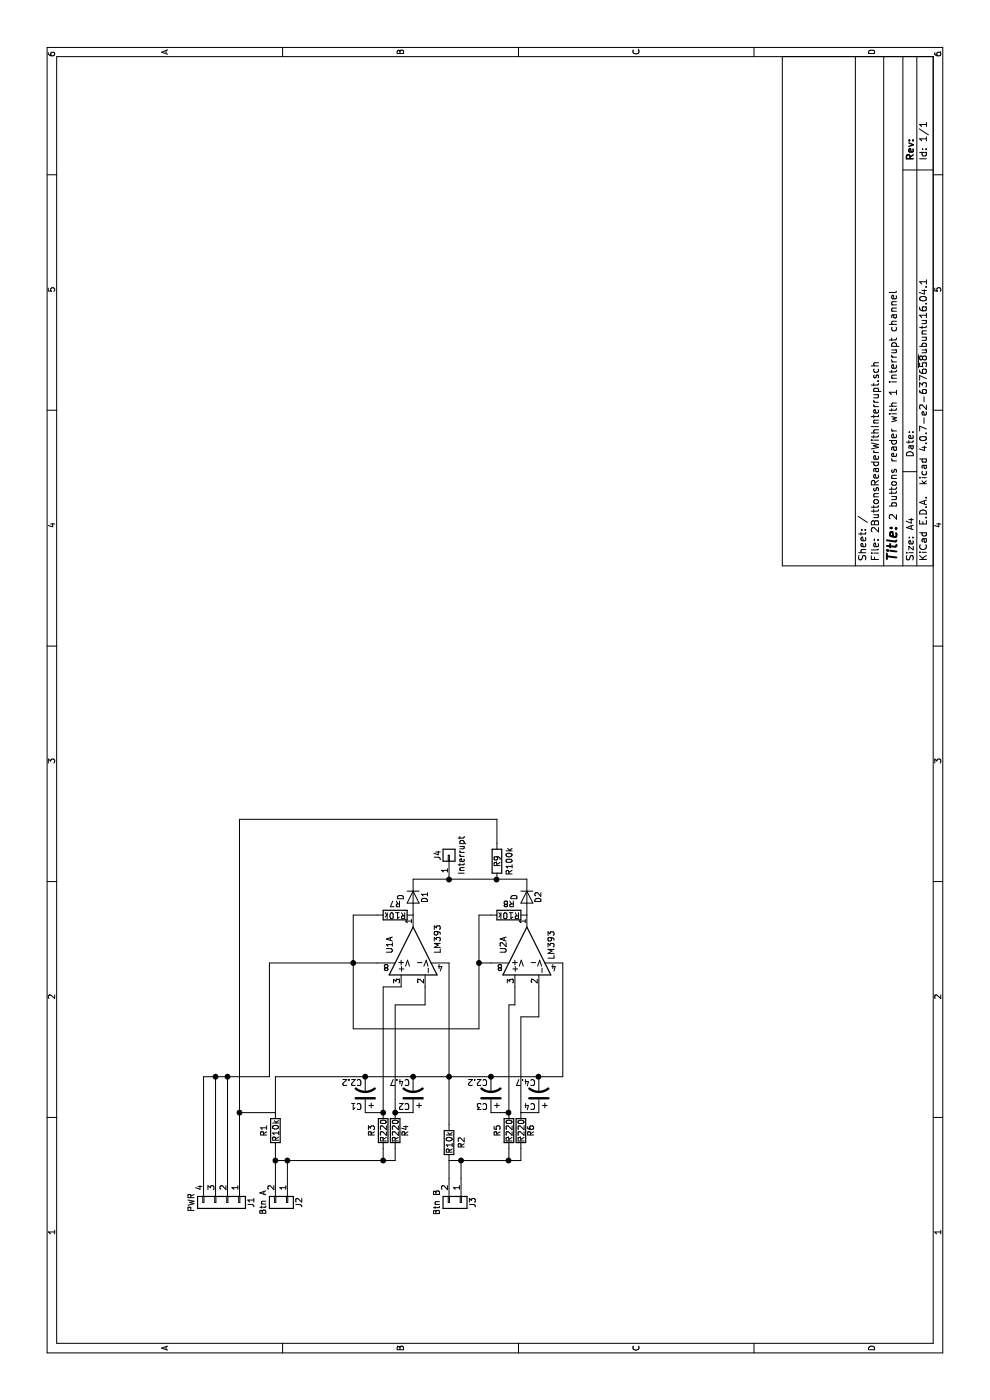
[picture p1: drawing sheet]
EESchema Schematic File Version 2
LIBS:power
LIBS:device
LIBS:switches
LIBS:relays
LIBS:motors
LIBS:transistors
LIBS:conn
LIBS:linear
LIBS:regul
LIBS:74xx
LIBS:cmos4000
LIBS:adc-dac
LIBS:memory
LIBS:xilinx
LIBS:microcontrollers
LIBS:dsp
LIBS:microchip
LIBS:analog_switches
LIBS:motorola
LIBS:texas
LIBS:intel
LIBS:audio
LIBS:interface
LIBS:digital-audio
LIBS:philips
LIBS:display
LIBS:cypress
LIBS:siliconi
LIBS:opto
LIBS:atmel
LIBS:contrib
LIBS:valves
LIBS:2ButtonsReaderWithInterrupt-cache
EELAYER 25 0
EELAYER END
$Descr A4 11693 8268
encoding utf-8
Sheet 1 1
Title ""
Date ""
Rev ""
Comp ""
Comment1 ""
Comment2 ""
Comment3 ""
Comment4 ""
$EndDescr
$Comp
L Conn_01x02 J3
U 1 1
P 1650 3850
F 0 "J3" H 1650 3950 50  0000 C CNN
F 1 "Btn B" H 1650 3650 50  0000 C CNN
F 2 "Socket_Strips:Socket_Strip_Straight_1x02_Pitch2.54mm" H 1650 3850 50  0001 C CNN
F 3 "" H 1650 3850 50  0001 C CNN
	1    1650 3850
	-1   0    0    1   
$EndComp
$Comp
L Conn_01x02 J2
U 1 1
P 1650 2400
F 0 "J2" H 1650 2500 50  0000 C CNN
F 1 "Btn A" H 1650 2200 50  0000 C CNN
F 2 "Socket_Strips:Socket_Strip_Straight_1x02_Pitch2.54mm" H 1650 2400 50  0001 C CNN
F 3 "" H 1650 2400 50  0001 C CNN
	1    1650 2400
	-1   0    0    1   
$EndComp
$Comp
L R R1
U 1 1
P 2250 2300
F 0 "R1" V 2150 2300 50  0000 C CNN
F 1 "R10k" V 2250 2300 50  0000 C CNN
F 2 "Resistors_THT:R_Box_L13.0mm_W4.0mm_P9.00mm" V 2180 2300 50  0001 C CNN
F 3 "" H 2250 2300 50  0001 C CNN
	1    2250 2300
	0    1    1    0   
$EndComp
$Comp
L R R2
U 1 1
P 2150 3750
F 0 "R2" V 2250 3750 50  0000 C CNN
F 1 "R10k" V 2150 3750 50  0000 C CNN
F 2 "Resistors_THT:R_Box_L13.0mm_W4.0mm_P9.00mm" V 2080 3750 50  0001 C CNN
F 3 "" H 2150 3750 50  0001 C CNN
	1    2150 3750
	0    1    1    0   
$EndComp
$Comp
L R R3
U 1 1
P 2250 3200
F 0 "R3" V 2150 3200 50  0000 C CNN
F 1 "R220" V 2250 3200 50  0000 C CNN
F 2 "Resistors_THT:R_Box_L13.0mm_W4.0mm_P9.00mm" V 2180 3200 50  0001 C CNN
F 3 "" H 2250 3200 50  0001 C CNN
	1    2250 3200
	0    1    1    0   
$EndComp
$Comp
L R R4
U 1 1
P 2250 3300
F 0 "R4" V 2330 3300 50  0000 C CNN
F 1 "R220" V 2250 3300 50  0000 C CNN
F 2 "Resistors_THT:R_Box_L13.0mm_W4.0mm_P9.00mm" V 2180 3300 50  0001 C CNN
F 3 "" H 2250 3300 50  0001 C CNN
	1    2250 3300
	0    1    1    0   
$EndComp
$Comp
L CP1 C2
U 1 1
P 2550 3450
F 0 "C2" H 2575 3550 50  0000 L CNN
F 1 "C4.7" H 2575 3350 50  0000 L CNN
F 2 "Capacitors_THT:CP_Radial_D5.0mm_P2.00mm" H 2550 3450 50  0001 C CNN
F 3 "" H 2550 3450 50  0001 C CNN
	1    2550 3450
	0    -1   -1   0   
$EndComp
$Comp
L R R5
U 1 1
P 2250 4250
F 0 "R5" V 2150 4250 50  0000 C CNN
F 1 "R220" V 2250 4250 50  0000 C CNN
F 2 "Resistors_THT:R_Box_L13.0mm_W4.0mm_P9.00mm" V 2180 4250 50  0001 C CNN
F 3 "" H 2250 4250 50  0001 C CNN
	1    2250 4250
	0    1    1    0   
$EndComp
$Comp
L R R6
U 1 1
P 2250 4350
F 0 "R6" V 2330 4350 50  0000 C CNN
F 1 "R220" V 2250 4350 50  0000 C CNN
F 2 "Resistors_THT:R_Box_L13.0mm_W4.0mm_P9.00mm" V 2180 4350 50  0001 C CNN
F 3 "" H 2250 4350 50  0001 C CNN
	1    2250 4350
	0    1    1    0   
$EndComp
$Comp
L CP1 C4
U 1 1
P 2550 4500
F 0 "C4" H 2575 4600 50  0000 L CNN
F 1 "C4.7" H 2575 4400 50  0000 L CNN
F 2 "Capacitors_THT:CP_Radial_D5.0mm_P2.00mm" H 2550 4500 50  0001 C CNN
F 3 "" H 2550 4500 50  0001 C CNN
	1    2550 4500
	0    -1   -1   0   
$EndComp
Text Notes 7350 7500 0    60   ~ 0
2 buttons reader with 1 interrupt channel
$Comp
L R R7
U 1 1
P 4050 3300
F 0 "R7" V 3950 3300 50  0000 C CNN
F 1 "R10k" V 4050 3300 50  0000 C CNN
F 2 "Resistors_THT:R_Box_L13.0mm_W4.0mm_P9.00mm" V 3980 3300 50  0001 C CNN
F 3 "" H 4050 3300 50  0001 C CNN
	1    4050 3300
	-1   0    0    1   
$EndComp
$Comp
L D D1
U 1 1
P 4200 3450
F 0 "D1" H 4200 3550 50  0000 C CNN
F 1 "D" H 4200 3350 50  0000 C CNN
F 2 "Diodes_THT:D_DO-41_SOD81_P10.16mm_Horizontal" H 4200 3450 50  0001 C CNN
F 3 "" H 4200 3450 50  0001 C CNN
	1    4200 3450
	-1   0    0    1   
$EndComp
$Comp
L Conn_01x01 J4
U 1 1
P 4550 3750
F 0 "J4" H 4550 3850 50  0000 C CNN
F 1 "Interrupt" H 4550 3650 50  0000 C CNN
F 2 "Socket_Strips:Socket_Strip_Straight_1x01_Pitch2.54mm" H 4550 3750 50  0001 C CNN
F 3 "" H 4550 3750 50  0001 C CNN
	1    4550 3750
	1    0    0    -1  
$EndComp
$Comp
L R R8
U 1 1
P 4050 4250
F 0 "R8" V 3950 4250 50  0000 C CNN
F 1 "R10k" V 4050 4250 50  0000 C CNN
F 2 "Resistors_THT:R_Box_L13.0mm_W4.0mm_P9.00mm" V 3980 4250 50  0001 C CNN
F 3 "" H 4050 4250 50  0001 C CNN
	1    4050 4250
	-1   0    0    1   
$EndComp
$Comp
L D D2
U 1 1
P 4200 4400
F 0 "D2" H 4200 4500 50  0000 C CNN
F 1 "D" H 4200 4300 50  0000 C CNN
F 2 "Diodes_THT:D_DO-41_SOD81_P10.16mm_Horizontal" H 4200 4400 50  0001 C CNN
F 3 "" H 4200 4400 50  0001 C CNN
	1    4200 4400
	-1   0    0    1   
$EndComp
$Comp
L Conn_01x04 J1
U 1 1
P 1650 1900
F 0 "J1" H 1650 2100 50  0000 C CNN
F 1 "PWR" H 1650 1600 50  0000 C CNN
F 2 "Socket_Strips:Socket_Strip_Straight_1x04_Pitch2.54mm" H 1650 1900 50  0001 C CNN
F 3 "" H 1650 1900 50  0001 C CNN
	1    1650 1900
	-1   0    0    1   
$EndComp
$Comp
L LM393 U1
U 1 1
P 3750 3450
F 0 "U1" H 3800 3650 50  0000 C CNN
F 1 "LM393" H 3850 3250 50  0000 C CNN
F 2 "Housings_DIP:DIP-8_W7.62mm" H 3750 3450 50  0001 C CNN
F 3 "" H 3750 3450 50  0001 C CNN
	1    3750 3450
	1    0    0    -1  
$EndComp
$Comp
L LM393 U2
U 1 1
P 3750 4400
F 0 "U2" H 3800 4600 50  0000 C CNN
F 1 "LM393" H 3800 4200 50  0000 C CNN
F 2 "Housings_DIP:DIP-8_W7.62mm" H 3750 4400 50  0001 C CNN
F 3 "" H 3750 4400 50  0001 C CNN
	1    3750 4400
	1    0    0    -1  
$EndComp
$Comp
L R R9
U 1 1
P 4500 4150
F 0 "R9" V 4500 4150 50  0000 C CNN
F 1 "R100k" V 4600 4150 50  0000 C CNN
F 2 "Resistors_THT:R_Box_L13.0mm_W4.0mm_P9.00mm" V 4430 4150 50  0001 C CNN
F 3 "" H 4500 4150 50  0001 C CNN
	1    4500 4150
	0    1    1    0   
$EndComp
$Comp
L CP1 C3
U 1 1
P 2550 4100
F 0 "C3" H 2575 4200 50  0000 L CNN
F 1 "C2.2" H 2575 4000 50  0000 L CNN
F 2 "Capacitors_THT:CP_Radial_D5.0mm_P2.00mm" H 2550 4100 50  0001 C CNN
F 3 "" H 2550 4100 50  0001 C CNN
	1    2550 4100
	0    -1   -1   0   
$EndComp
$Comp
L CP1 C1
U 1 1
P 2550 3050
F 0 "C1" H 2575 3150 50  0000 L CNN
F 1 "C2.2" H 2575 2950 50  0000 L CNN
F 2 "Capacitors_THT:CP_Radial_D5.0mm_P2.00mm" H 2550 3050 50  0001 C CNN
F 3 "" H 2550 3050 50  0001 C CNN
	1    2550 3050
	0    -1   -1   0   
$EndComp
Wire Wire Line
	2100 2300 1850 2300
Wire Wire Line
	1850 2400 2000 2400
Wire Wire Line
	2000 2300 2000 3300
Wire Wire Line
	2000 3300 2100 3300
Wire Wire Line
	2000 3200 2100 3200
Connection ~ 2000 3200
Wire Wire Line
	2400 3300 2400 3450
Wire Wire Line
	2000 4350 2100 4350
Wire Wire Line
	2100 4250 2000 4250
Connection ~ 2000 4250
Wire Wire Line
	2400 4350 2400 4500
Wire Wire Line
	2700 1700 2700 2250
Wire Wire Line
	2700 2250 3650 2250
Wire Wire Line
	2400 3200 3450 3200
Wire Wire Line
	2400 3300 3300 3300
Wire Wire Line
	2400 4250 3300 4250
Wire Wire Line
	1850 2000 4850 2000
Wire Wire Line
	2700 1900 1850 1900
Connection ~ 4350 3750
Wire Wire Line
	2700 2300 2700 4700
Connection ~ 2700 3450
Wire Wire Line
	3450 3200 3450 3350
Wire Wire Line
	3300 3300 3300 3550
Wire Wire Line
	3300 3550 3450 3550
Wire Wire Line
	3650 2250 3650 3150
Wire Wire Line
	4050 2950 4050 3150
Wire Wire Line
	3100 2950 4050 2950
Connection ~ 3650 2950
Wire Wire Line
	3300 4250 3300 4300
Wire Wire Line
	3300 4300 3450 4300
Wire Wire Line
	2400 4350 3200 4350
Wire Wire Line
	3200 4350 3200 4500
Wire Wire Line
	3200 4500 3450 4500
Wire Wire Line
	2300 3750 3650 3750
Connection ~ 2700 3750
Wire Wire Line
	2700 4700 3650 4700
Connection ~ 2700 4500
Wire Wire Line
	4050 4100 4050 4000
Wire Wire Line
	4050 4000 3100 4000
Wire Wire Line
	3100 4000 3100 2950
Wire Wire Line
	4650 4150 4850 4150
Wire Wire Line
	4850 4150 4850 2000
Connection ~ 2400 2000
Wire Wire Line
	4350 3450 4350 4400
Connection ~ 4350 4150
Wire Wire Line
	2700 1800 1850 1800
Connection ~ 2700 1900
Wire Wire Line
	2700 1700 1850 1700
Connection ~ 2700 1800
Wire Wire Line
	2400 3200 2400 3050
Connection ~ 2400 3200
Connection ~ 2400 3300
Connection ~ 2400 4250
Wire Wire Line
	2400 4250 2400 4100
Connection ~ 2700 4100
Connection ~ 2700 3050
Wire Wire Line
	3650 4100 3650 4000
Connection ~ 3650 4000
Connection ~ 2000 2300
Connection ~ 2000 2400
Wire Wire Line
	2700 2300 2400 2300
Wire Wire Line
	2400 2300 2400 2000
Wire Wire Line
	2000 3750 2000 4350
Connection ~ 2000 3850
Wire Wire Line
	2000 3750 1850 3750
Wire Wire Line
	1850 3850 2000 3850
$EndSCHEMATC
